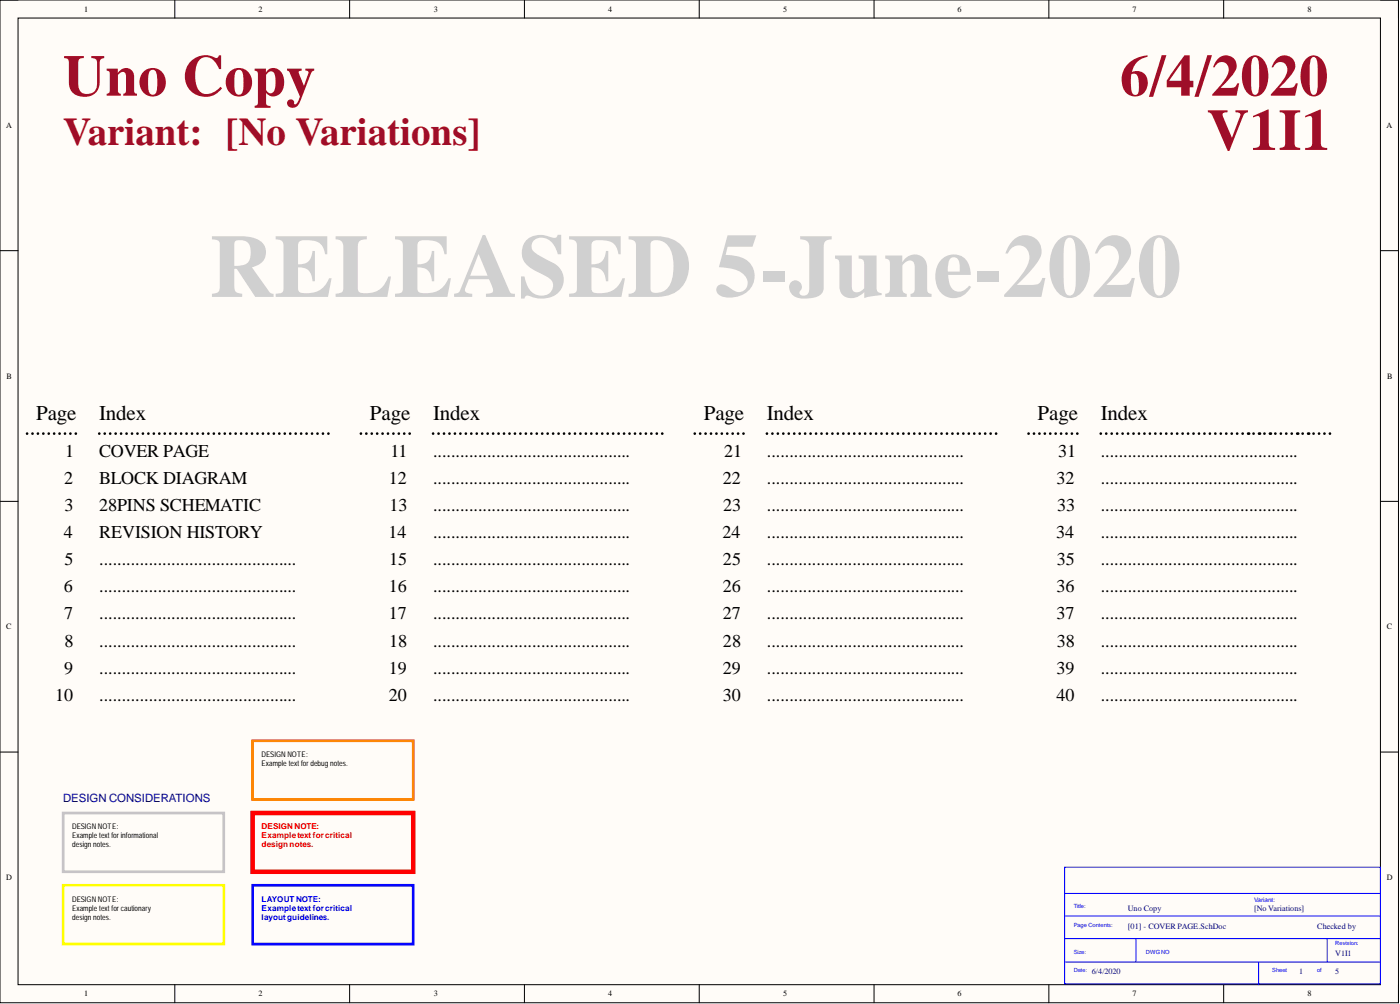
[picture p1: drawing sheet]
<svg xmlns="http://www.w3.org/2000/svg" width="393mm" height="282mm" viewBox="0 0 393 282" stroke-linecap="round" stroke-linejoin="round" font-family="sans-serif">
<path d="M0 0h392.9v281.5h-392.9z" fill-rule="evenodd" fill="#fffcf8"/>
<path d="M0 0h392.9v281.5h-392.9z" fill="none" stroke="#000" stroke-width=".28"/>
<path d="M5.1 5.1h382.8v271.3h-382.8z" fill-rule="evenodd" fill="#fffcf8"/>
<g fill="none" stroke="#000" stroke-width=".28">
<path d="M0 0h5.1M49.1 0v5.1M98.2 0v5.1M147.3 0v5.1M196.5 0v5.1M245.6 0v5.1M294.7 0v5.1M343.8 0v5.1M387.9 0h5v5.1M5.1 5.1h382.8v271.3h-382.8zM0 70.4h5.1M387.9 70.4h5"/>
<path d="M0 140.8h5.1M387.9 140.8h5M0 211.1h5.1M387.9 211.1h5M49.1 276.4v5.1M98.2 276.4v5.1M147.3 276.4v5.1M196.5 276.4v5.1M245.6 276.4v5.1M294.7 276.4v5.1M343.8 276.4v5.1M392.9 276.4v5.1"/>
</g>
<path d="M299.1 243.5h88.8v32.7h-88.8zM299.1 250.8h88.8M299.4 257.2h88.5M299.1 263.5h88.8M299.4 270.1h88.5M319.2 263.5v6.6M353.6 270.1v6.3M372.9 263.5v6.6" fill="none" stroke="#00f" stroke-width=".28"/>
<g fill="none" stroke="#000" stroke-width=".76">
<path d="M7.6 121.7h.1M9.1 121.7h.1M10.6 121.7h.1M12.2 121.7h.1M13.7 121.7h.1M15.2 121.7h.1M16.7 121.7h.1M18.3 121.7h.1M19.8 121.7h.1M21.3 121.7h.1M27.9 121.7h.1M29.4 121.7h.1"/>
<path d="M31 121.7h.1M32.5 121.7h.1M34 121.7h.1M35.6 121.7h.1M37.1 121.7h.1M38.6 121.7h.1M40.1 121.7h.1M41.7 121.7h.1M43.2 121.7h.1M44.7 121.7h.1M46.3 121.7h.1M47.8 121.7h.1"/>
<path d="M49.3 121.7h.1M50.9 121.7h.1M52.4 121.7h.1M53.9 121.7h.1M55.5 121.7h.1M57 121.7h.1M58.5 121.7h.1M60.1 121.7h.1M61.6 121.7h.1M63.1 121.7h.1M64.7 121.7h.1M66.2 121.7h.1"/>
<path d="M67.7 121.7h.1M69.3 121.7h.1M70.8 121.7h.1M72.3 121.7h.1M73.9 121.7h.1M75.4 121.7h.1M76.9 121.7h.1M78.5 121.7h.1M80 121.7h.1M81.5 121.7h.1M83.1 121.7h.1M84.6 121.7h.1"/>
<path d="M86.1 121.7h.1M87.7 121.7h.1M89.2 121.7h.1M90.7 121.7h.1M92.3 121.7h.1M101.4 121.7h.1M102.9 121.7h.1M104.4 121.7h.1M106 121.7h.1M107.5 121.7h.1M109 121.7h.1M110.5 121.7h.1"/>
<path d="M112 121.7h.1M113.6 121.7h.1M115.1 121.7h.1M121.7 121.7h.1M123.2 121.7h.1M124.7 121.7h.1M126.3 121.7h.1M127.8 121.7h.1M129.3 121.7h.1M130.9 121.7h.1M132.4 121.7h.1M133.9 121.7h.1"/>
<path d="M135.5 121.7h.1M137 121.7h.1M138.5 121.7h.1M140.1 121.7h.1M141.6 121.7h.1M143.1 121.7h.1M144.7 121.7h.1M146.2 121.7h.1M147.7 121.7h.1M149.3 121.7h.1M150.8 121.7h.1M152.3 121.7h.1"/>
<path d="M153.9 121.7h.1M155.4 121.7h.1M156.9 121.7h.1M158.5 121.7h.1M160 121.7h.1M161.5 121.7h.1M163.1 121.7h.1M164.6 121.7h.1M166.1 121.7h.1M167.7 121.7h.1M169.2 121.7h.1M170.7 121.7h.1"/>
<path d="M172.3 121.7h.1M173.8 121.7h.1M175.3 121.7h.1M176.9 121.7h.1M178.4 121.7h.1M179.9 121.7h.1M181.5 121.7h.1M183 121.7h.1M184.5 121.7h.1M186.1 121.7h.1M195.2 121.7h.1M196.7 121.7h.1"/>
<path d="M198.2 121.7h.1M199.8 121.7h.1M201.3 121.7h.1M202.8 121.7h.1M204.3 121.7h.1M205.8 121.7h.1M207.4 121.7h.1M208.9 121.7h.1M215.5 121.7h.1M217 121.7h.1M218.5 121.7h.1M220.1 121.7h.1"/>
<path d="M221.6 121.7h.1M223.1 121.7h.1M224.7 121.7h.1M226.2 121.7h.1M227.7 121.7h.1M229.3 121.7h.1M230.8 121.7h.1M232.3 121.7h.1M233.9 121.7h.1M235.4 121.7h.1M236.9 121.7h.1M238.5 121.7h.1"/>
<path d="M240 121.7h.1M241.5 121.7h.1M243.1 121.7h.1M244.6 121.7h.1M246.1 121.7h.1M247.7 121.7h.1M249.2 121.7h.1M250.7 121.7h.1M252.3 121.7h.1M253.8 121.7h.1M255.3 121.7h.1M256.9 121.7h.1"/>
<path d="M258.4 121.7h.1M259.9 121.7h.1M261.5 121.7h.1M263 121.7h.1M264.5 121.7h.1M266.1 121.7h.1M267.6 121.7h.1M269.1 121.7h.1M270.7 121.7h.1M272.2 121.7h.1M273.7 121.7h.1M275.3 121.7h.1"/>
<path d="M276.8 121.7h.1M278.3 121.7h.1M279.8 121.7h.1M289 121.7h.1M290.5 121.7h.1M292 121.7h.1M293.5 121.7h.1M295.1 121.7h.1M296.6 121.7h.1M298.1 121.7h.1M299.6 121.7h.1M301.2 121.7h.1"/>
<path d="M302.7 121.7h.1M309.3 121.7h.1M310.8 121.7h.1M312.3 121.7h.1M313.9 121.7h.1M315.4 121.7h.1M316.9 121.7h.1M318.5 121.7h.1M320 121.7h.1M321.5 121.7h.1M323.1 121.7h.1M324.6 121.7h.1"/>
<path d="M326.1 121.7h.1M327.7 121.7h.1M329.2 121.7h.1M330.7 121.7h.1M332.3 121.7h.1M333.8 121.7h.1M335.3 121.7h.1M336.9 121.7h.1M338.4 121.7h.1M339.9 121.7h.1M341.5 121.7h.1M343 121.7h.1"/>
<path d="M344.5 121.7h.1M346.1 121.7h.1M347.6 121.7h.1M349.1 121.7h.1M352.2 121.7h.1M355.3 121.7h.1M358.3 121.7h.1M359.9 121.7h.1M361.4 121.7h.1M362.9 121.7h.1M366 121.7h.1M369 121.7h.1"/>
<path d="M370.6 121.7h.1M372.1 121.7h.1M373.7 121.7h.1"/>
</g>
<g fill="#000">
<circle cx="350.7" cy="121.7" r=".38"/>
<circle cx="353.7" cy="121.7" r=".38"/>
<circle cx="356.8" cy="121.7" r=".38"/>
<circle cx="364.5" cy="121.7" r=".38"/>
<circle cx="367.5" cy="121.7" r=".38"/>
</g>
<path d="M17.7 228.3h45.2v16.4h-45.2z" fill="none" stroke="#c6c3c6" stroke-width=".76"/>
<path d="M17.7 248.5h45.2v16.5h-45.2z" fill="none" stroke="#ff0" stroke-width=".76"/>
<path d="M71 228.3h45.1v16.4h-45.1z" fill="none" stroke="#f00" stroke-width="1.3"/>
<path d="M71 248.5h45.1v16.5h-45.1z" fill="none" stroke="#00f" stroke-width=".76"/>
<path d="M71 208h45.1v16.5h-45.1z" fill="none" stroke="#fd8300" stroke-width=".76"/>
<text font-size="25.2" fill="#d0d0d0" x="58.9" y="83.4">RELEASED 5-June-2020</text>
<g font-size="16.5" fill="#9e0e29">
<text x="17.7" y="26.9">Uno Copy</text>
<text x="314.7" y="26.9">6/4/2020</text>
<text x="339.1" y="42.1">V1I1</text>
</g>
<text font-size="11" fill="#9e0e29" x="17.7" y="40.7">Variant: [No Variations]</text>
<g font-size="5.9">
<text x="10.1" y="117.9">Page</text>
<text x="27.9" y="117.9">Index</text>
<text x="103.9" y="117.9">Page</text>
<text x="121.7" y="117.9">Index</text>
<text x="197.7" y="117.9">Page</text>
<text x="215.5" y="117.9">Index</text>
<text x="291.5" y="117.9">Page</text>
<text x="309.3" y="117.9">Index</text>
</g>
<g font-size="5.1">
<text x="18.3" y="128.2">1</text>
<text x="27.9" y="128.2">COVER PAGE</text>
<text x="109.7" y="128.2">11</text>
<text x="121.7" y="128.2">............................................</text>
<text x="203.5" y="128.2">21</text>
<text x="215.5" y="128.2">............................................</text>
<text x="297.3" y="128.2">31</text>
<text x="309.3" y="128.2">............................................</text>
<text x="18" y="135.9">2</text>
<text x="27.9" y="135.9">BLOCK DIAGRAM</text>
<text x="109.3" y="135.9">12</text>
<text x="121.7" y="135.9">............................................</text>
<text x="203.1" y="135.9">22</text>
<text x="215.5" y="135.9">............................................</text>
<text x="296.8" y="135.9">32</text>
<text x="309.3" y="135.9">............................................</text>
<text x="18.2" y="143.5">3</text>
<text x="27.9" y="143.5">28PINS SCHEMATIC</text>
<text x="109.4" y="143.5">13</text>
<text x="121.7" y="143.5">............................................</text>
<text x="203.2" y="143.5">23</text>
<text x="215.5" y="143.5">............................................</text>
<text x="297" y="143.5">33</text>
<text x="309.3" y="143.5">............................................</text>
<text x="17.9" y="151.1">4</text>
<text x="27.9" y="151.1">REVISION HISTORY</text>
<text x="109.2" y="151.1">14</text>
<text x="121.7" y="151.1">............................................</text>
<text x="203" y="151.1">24</text>
<text x="215.5" y="151.1">............................................</text>
<text x="296.8" y="151.1">34</text>
<text x="309.3" y="151.1">............................................</text>
<text x="18.1" y="158.7">5</text>
<text x="27.9" y="158.7">............................................</text>
<text x="109.3" y="158.7">15</text>
<text x="121.7" y="158.7">............................................</text>
<text x="203.1" y="158.7">25</text>
<text x="215.5" y="158.7">............................................</text>
<text x="296.9" y="158.7">35</text>
<text x="309.3" y="158.7">............................................</text>
<text x="17.9" y="166.3">6</text>
<text x="27.9" y="166.3">............................................</text>
<text x="109.3" y="166.3">16</text>
<text x="121.7" y="166.3">............................................</text>
<text x="203.1" y="166.3">26</text>
<text x="215.5" y="166.3">............................................</text>
<text x="296.8" y="166.3">36</text>
<text x="309.3" y="166.3">............................................</text>
<text x="18" y="173.9">7</text>
<text x="27.9" y="173.9">............................................</text>
<text x="109.3" y="173.9">17</text>
<text x="121.7" y="173.9">............................................</text>
<text x="203.1" y="173.9">27</text>
<text x="215.5" y="173.9">............................................</text>
<text x="296.8" y="173.9">37</text>
<text x="309.3" y="173.9">............................................</text>
<text x="18.1" y="181.5">8</text>
<text x="27.9" y="181.5">............................................</text>
<text x="109.3" y="181.5">18</text>
<text x="121.7" y="181.5">............................................</text>
<text x="203.1" y="181.5">28</text>
<text x="215.5" y="181.5">............................................</text>
<text x="296.9" y="181.5">38</text>
<text x="309.3" y="181.5">............................................</text>
<text x="18" y="189.1">9</text>
<text x="27.9" y="189.1">............................................</text>
<text x="109.3" y="189.1">19</text>
<text x="121.7" y="189.1">............................................</text>
<text x="203.1" y="189.1">29</text>
<text x="215.5" y="189.1">............................................</text>
<text x="296.8" y="189.1">39</text>
<text x="309.3" y="189.1">............................................</text>
<text x="15.5" y="196.7">10</text>
<text x="27.9" y="196.7">............................................</text>
<text x="109.3" y="196.7">20</text>
<text x="121.7" y="196.7">............................................</text>
<text x="203.1" y="196.7">30</text>
<text x="215.5" y="196.7">............................................</text>
<text x="296.8" y="196.7">40</text>
<text x="309.3" y="196.7">............................................</text>
</g>
<text font-size="3.2" fill="#000080" x="17.7" y="225">DESIGN CONSIDERATIONS</text>
<g font-size="2.3">
<text x="23.7" y="3.3">1</text>
<text x="72.6" y="3.3">2</text>
<text x="121.8" y="3.3">3</text>
<text x="170.9" y="3.3">4</text>
<text x="220" y="3.3">5</text>
<text x="269" y="3.3">6</text>
<text x="318.2" y="3.3">7</text>
<text x="367.3" y="3.3">8</text>
<text x="1.7" y="35.9">A</text>
<text x="389.5" y="35.9">A</text>
<text x="1.9" y="106.3">B</text>
<text x="389.7" y="106.3">B</text>
<text x="1.8" y="176.7">C</text>
<text x="389.6" y="176.7">C</text>
<text x="1.8" y="247.1">D</text>
<text x="389.6" y="247.1">D</text>
<text x="23.7" y="279.7">1</text>
<text x="72.6" y="279.7">2</text>
<text x="121.8" y="279.7">3</text>
<text x="170.9" y="279.7">4</text>
<text x="220" y="279.7">5</text>
<text x="269" y="279.7">6</text>
<text x="318.2" y="279.7">7</text>
<text x="367.3" y="279.7">8</text>
</g>
<g font-size="2.3" fill="#f00">
<text x="73.5" y="232.8">DESIGNNOTE:</text>
<text x="73.5" y="235.4">Exampletext forcritical</text>
<text x="73.5" y="237.9">designnotes.</text>
</g>
<g font-size="2.3" fill="#00f">
<text x="73.5" y="253.1">LAYOUT NOTE:</text>
<text x="73.5" y="255.6">Exampletext forcritical</text>
<text x="73.5" y="258.2">layoutguidelines.</text>
</g>
<g font-size="2.3" fill="#000080">
<text x="316.9" y="255.6">Uno Copy</text>
<text x="352.4" y="255.6">[No Variations]</text>
<text x="316.9" y="260.7">[01] - COVER PAGE.SchDoc</text>
<text x="370.1" y="260.7">Checked by</text>
<text x="375.2" y="268.3">V1I1</text>
<text x="306.7" y="273.4">6/4/2020</text>
<text x="365" y="273.4">1</text>
<text x="375.2" y="273.4">5</text>
</g>
<g font-size="2.2">
<text x="73.5" y="212.5">DESIGN NOTE:</text>
<text x="73.5" y="215.1">Example text for debug notes.</text>
<text x="20.3" y="232.8">DESIGN NOTE:</text>
<text x="20.3" y="235.4">Example text for informational</text>
<text x="20.3" y="237.9">design notes.</text>
<text x="20.3" y="253.1">DESIGN NOTE:</text>
<text x="20.3" y="255.6">Example text for cautionary</text>
<text x="20.3" y="258.2">design notes.</text>
</g>
<text font-size="1.8" fill="#00f" x="352.4" y="253.2">Variant:</text>
<g font-size="1.6" fill="#00f">
<text x="301.7" y="255.1">Title:</text>
<text x="301.7" y="260.1">Page Contents:</text>
<text x="301.7" y="267.7">Size:</text>
<text x="321.9" y="267.7">DWGNO</text>
<text x="375.2" y="265.2">Revision:</text>
<text x="301.7" y="272.8">Date:</text>
<text x="357.4" y="272.8">Sheet</text>
<text x="370.1" y="272.8">of</text>
</g>
</svg>
